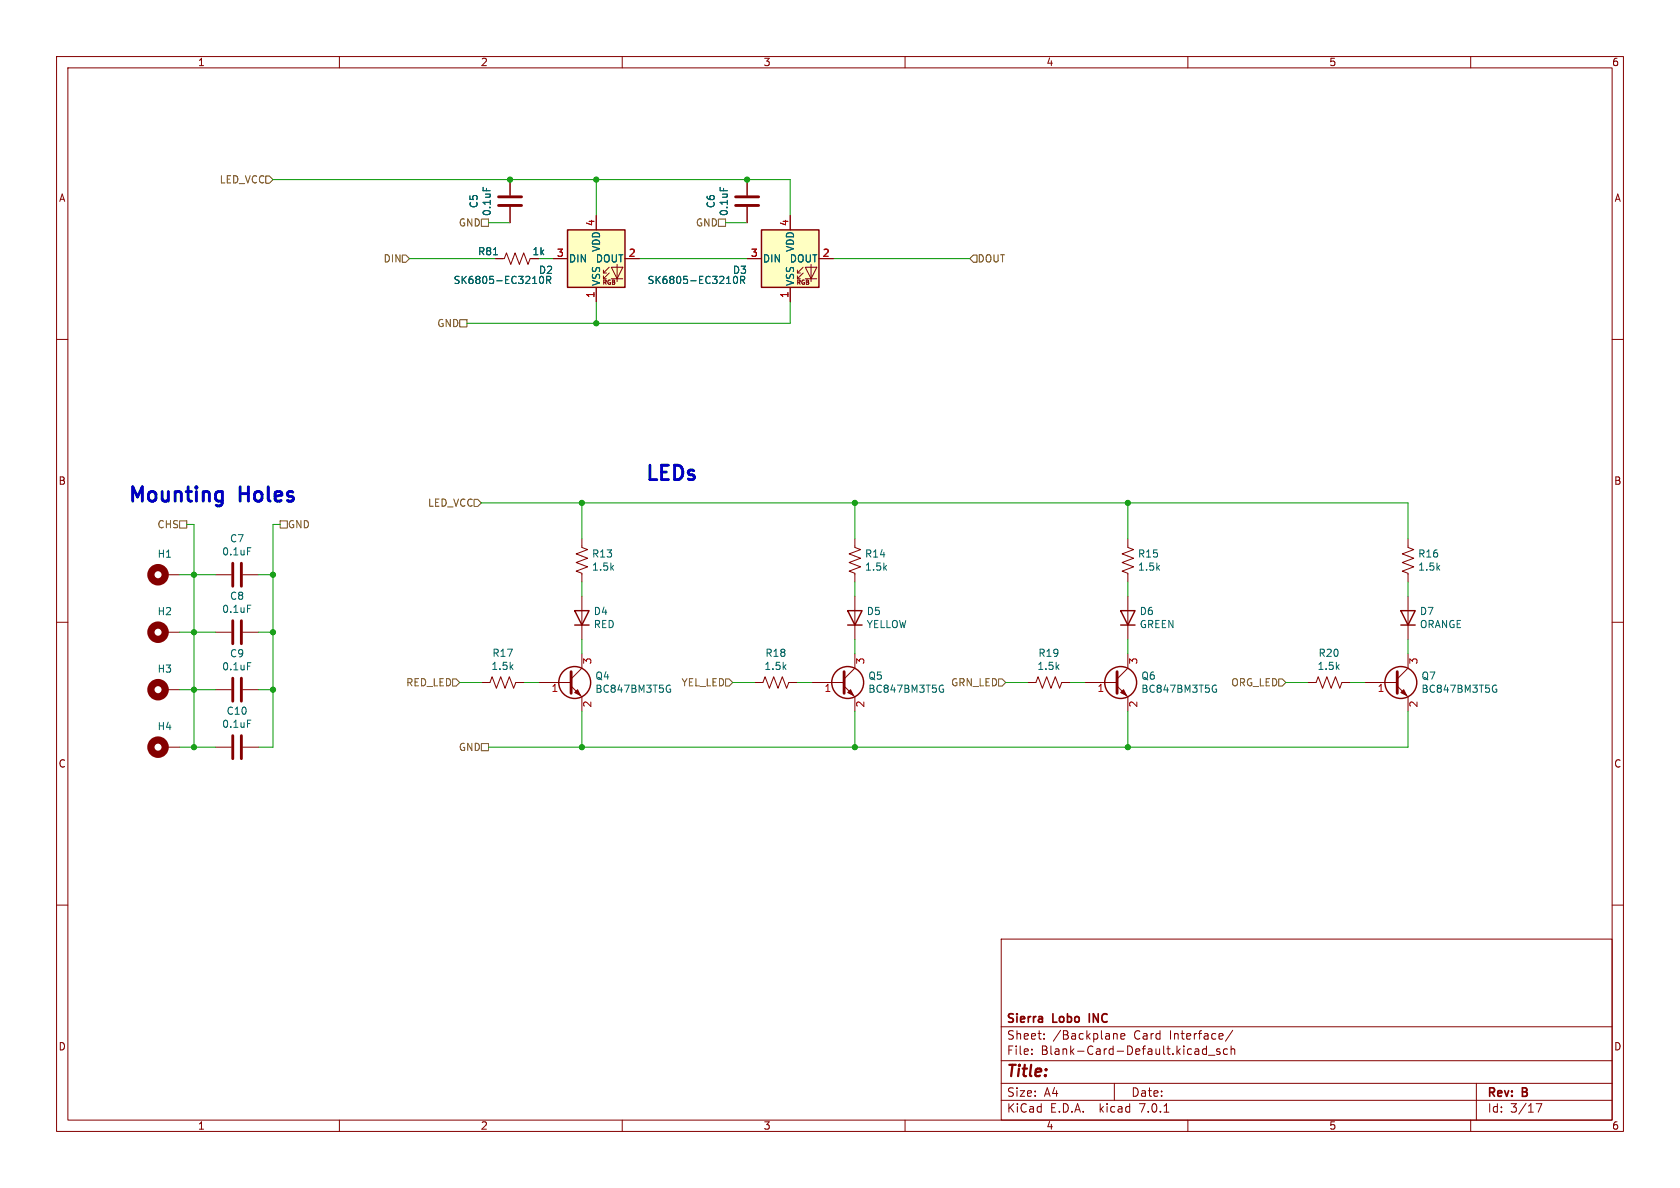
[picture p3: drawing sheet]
<svg xmlns="http://www.w3.org/2000/svg" width="297mm" height="210mm" viewBox="0 0 297 210" stroke-linecap="round" stroke-linejoin="round" font-family="sans-serif">
<g fill="none" stroke="#840000" stroke-width=".18">
<path d="M10 10h277v190h-277zM12 12h273v186h-273zM60 10v2M110 10v2M160 10v2M210 10v2M260 10v2M90.2 31.8v2.7M90.2 36.6v2.8M105.4 38.1v2.5M132.1 31.8v2.7M132.1 36.6v2.8"/>
<path d="M139.7 38.1v2.5M10 60h2M87.6 45.7h1.6l.3-1 .8 2 .8-2 .7 2 .8-2 .7 2 .4-1M97.8 45.7h2.5M105.4 50.8v2.5M106.7 49.3h.5M106.7 48.3h.5M107.7 48.3l-1 1v-.5M107.7 47.2l-1 1.1v-.5M108.1 47.2h2l-1 2.1zM108.1 49.3h2M109.1 46.7v3.1"/>
<path d="M110.5 45.7h2.5M132.1 45.7h2.5M139.7 50.8v2.5M141 49.3h.5M141 48.3h.5M142 48.3l-1 1v-.5M142 47.2l-1 1.1v-.5M142.4 47.2h2l-1 2.1zM142.4 49.3h2M143.4 46.7v3.1M144.8 45.7h2.5M285 60h2"/>
<path d="M102.9 95.3v1.5l1 .4-2 .7 2 .8-2 .7 2 .8-2 .8 1 .3v1.6M151.1 95.3v1.5l1 .4-2 .7 2 .8-2 .7 2 .8-2 .8 1 .3v1.6M199.4 95.3v1.5l1 .4-2 .7 2 .8-2 .7 2 .8-2 .8 1 .3v1.6M248.9 95.3v1.5l1 .4-2 .7 2 .8-2 .7 2 .8-2 .8 1 .3v1.6M10 110h2M29.2 111.8h2.5M29.2 101.6h2.5M38.1 111.8h2.8M38.1 101.6h2.8M42.9 111.8h2.8M42.9 101.6h2.8M102.9 105.4v7.6"/>
<path d="M102.9 115.6v2.5l-1.9 1.9M151.1 105.4v7.6M151.1 115.6v2.5l-1.9 1.9M199.4 115.6v2.5l-1.9 1.9M199.4 105.4v7.6M248.9 105.4v7.6M248.9 115.6v2.5l-1.9 1.9M285 110h2M29.2 121.9h2.5M29.2 132.1h2.5M38.1 121.9h2.8M38.1 132.1h2.8"/>
<path d="M42.9 121.9h2.8M42.9 132.1h2.8M85.1 120.7h1.5l.4-1.1 .8 2.1 .7-2.1 .8 2.1 .7-2.1 .8 2.1 .4-1h1.5M95.2 120.7h5.8M101 121.3l1.9 1.9v2.5M133.3 120.7h1.6l.4-1.1 .7 2.1 .8-2.1 .7 2.1 .8-2.1 .8 2.1 .3-1h1.6M143.5 120.7h5.7M149.2 121.3l1.9 1.9v2.5M181.6 120.7h1.5l.4-1.1 .8 2.1 .7-2.1 .8 2.1 .8-2.1 .7 2.1 .4-1h1.5M191.8 120.7h5.7M197.5 121.3l1.9 1.9v2.5M231.1 120.7h1.6l.3-1.1 .8 2.1 .8-2.1 .7 2.1 .8-2.1 .8 2.1 .3-1h1.6"/>
<path d="M241.3 120.7h5.7M247 121.3l1.9 1.9v2.5M10 160h2M285 160h2M177 166h108v32h-108zM60 198v2M110 198v2M160 198v2M177 194.5h108M177 191.5h108M177 187.5h108M177 181.5h108"/>
<path d="M182.4 186.3v.1M182.4 185.5v.1M184.6 183.6v.1M184.6 182.8v.1M197 191.5v3M197.1 182.7h.2l.2 .2v.8M198.1 183.2l.8-.1-.1-.3-.4-.1-.3 .2 .1 .7h.6M205.8 196.6h.8M210 198v2M213.3 184.9v1.5M213.3 185.5l-.4-.1-.3 .3v.4l.1 .2h.6M213.6 186.5h1.2"/>
<path d="M215.6 185.5l-.3-.1-.2 .2v.2l.5 .2v.3h-.5M217 185.5l-.4-.1-.3 .3v.4l.1 .2h.6M217.6 185.5l.3-.1 .3 .1 .1 .9M217.6 184.9v1.5M217.9 182.1l-1.3 2M260 198v2M261 191.5v6.5M271.6 195.1h1l-.7 1.5"/>
</g>
<g fill="none" stroke="#840000" stroke-width="1.3">
<circle cx="27.9" cy="111.8" r="1.27"/>
<circle cx="27.9" cy="101.6" r="1.27"/>
<circle cx="27.9" cy="121.9" r="1.27"/>
<circle cx="27.9" cy="132.1" r="1.27"/>
</g>
<g fill="none" stroke="#840000" stroke-width=".51">
<path d="M88.1 36.3h4.1M88.1 34.8h4.1M130 36.3h4.1M130 34.8h4.1M41.1 99.6v4M42.7 99.6v4M41.1 109.7v4.1M41.1 119.9v4.1M42.7 109.7v4.1M42.7 119.9v4.1M101 118.7v3.9M149.2 118.7v3.9"/>
<path d="M197.5 118.7v3.9M247 118.7v3.9M41.1 130v4.1M42.7 130v4.1"/>
</g>
<g fill="none" stroke="#006464" stroke-width=".18">
<path d="M85.4 33.1v.6M127.3 33.1v.6M95.4 49.1v.5l.1 .4 .2 .1 .3-.2v-.8M96.6 48.8v1.3M96.9 49.5l.5 .6M97.4 49.1l-.2 .4h-.6M129.7 49.1v.5l.1 .4 .2 .1 .3-.2v-.8M130.9 48.8v1.3M131.2 49.5l.5 .6M131.7 49.1l-.2 .4h-.6M43.8 96.8h.6M43.8 117.1h.6"/>
<path d="M43.8 107h.6M43.8 127.3h.6M118 121.2h.5M118.3 121.8h.3v.5l-.3 .1-.3-.1M166.3 121.2h.5M166.6 121.8h.2v.5l-.2 .1-.3-.1M214.5 121.2h.5M214.8 121.8h.3v.5l-.3 .1-.3-.1M264.1 121.2h.4M264.4 121.8h.2v.5l-.2 .1-.3-.1"/>
</g>
<g fill="#840000" stroke="#840000" stroke-width=".18">
<path d="M198.1 122.4l.5-.5 .5 1z"/>
<path d="M247.6 122.4l.6-.5 .5 1z"/>
<path d="M150.4 121.9l.5 1-1-.5z"/>
<path d="M101.6 122.4l.5-.5 .5 1z"/>
</g>
<g fill="none" stroke="#840000" stroke-width=".25">
<path d="M100.3 40.6h10.2v10.2h-10.2zM134.6 40.6h10.2v10.2h-10.2zM101.6 108h2.5l-1.2 2.5zM101.6 110.5h2.5M149.9 108h2.5l-1.3 2.5zM149.9 110.5h2.5M198.1 108h2.6l-1.3 2.5zM198.1 110.5h2.6M247.6 108h2.6l-1.3 2.5zM247.6 110.5h2.6"/>
<circle cx="101.6" cy="120.6" r="2.82"/>
<circle cx="149.9" cy="120.6" r="2.82"/>
<circle cx="198.1" cy="120.6" r="2.82"/>
<circle cx="247.6" cy="120.6" r="2.82"/>
</g>
<g fill="#ffffc2" stroke="#ffffc2" stroke-width=".18">
<path d="M134.6 40.6h10.2v10.2h-10.2z"/>
<path d="M100.3 40.6h10.2v10.2h-10.2z"/>
</g>
<g fill="none" stroke="#725600" stroke-width=".18">
<path d="M47 31.1h.6l.7 .7-.7 .6h-.6zM85.1 38.7h1.3v1.3h-1.3zM127 38.7h1.3v1.3h-1.3zM71.1 45.1h.7l.6 .6-.6 .7h-.7zM81.3 56.5h1.2v1.3h-1.2zM172.1 45.1h.6v1.3h-.6l-.7-.7zM31.7 92.1h1.3v1.2h-1.3zM49.5 92.1h1.3v1.2h-1.3zM83.8 88.3h.7l.6 .6-.6 .6h-.7zM80 120h.6l.7 .7-.7 .6h-.6zM85.1 131.4h1.3v1.3h-1.3zM128.3 120h.6l.6 .7-.6 .6h-.6z"/>
<path d="M176.5 120h.7l.6 .7-.6 .6h-.7zM226.1 120h.6l.6 .7-.6 .6h-.6z"/>
</g>
<g fill="none" stroke="#009600" stroke-width=".18">
<path d="M48.3 31.8h91.4v6.3M86.4 39.4h3.8M105.4 31.8v6.3M128.3 39.4h3.8M72.4 45.7h15.2M95.2 45.7h2.6M105.4 53.3v3.9M113 45.7h19.1M139.7 53.3v3.9h-57.2M147.3 45.7h24.1M33 92.7h1.3v39.4M49.5 92.7h-1.2v39.4h-2.6"/>
<path d="M85.1 88.9h163.8v6.4M102.9 88.9v6.4M151.1 88.9v6.4M199.4 88.9v6.4M31.7 111.8h6.4M31.7 101.6h6.4M45.7 111.8h2.6M45.7 101.6h2.6M102.9 102.9v2.5M102.9 113v2.6M151.1 102.9v2.5M151.1 113v2.6"/>
<path d="M199.4 102.9v2.5M199.4 113v2.6M248.9 102.9v2.5M248.9 113v2.6M31.7 132.1h6.4M31.7 121.9h6.4M45.7 121.9h2.6M81.3 120.7h3.8M92.7 120.7h2.5M102.9 125.7v6.4M129.5 120.7h3.8M141 120.7h2.5"/>
<path d="M151.1 125.7v6.4M177.8 120.7h3.8M189.2 120.7h2.6M199.4 125.7v6.4M227.3 120.7h3.8M238.8 120.7h2.5M248.9 125.7v6.4h-162.5"/>
</g>
<g fill="#009600" stroke="#009600" stroke-width=".18">
<circle cx="34.3" cy="111.8" r=".46"/>
<circle cx="34.3" cy="101.6" r=".46"/>
<circle cx="34.3" cy="132.1" r=".46"/>
<circle cx="34.3" cy="121.9" r=".46"/>
<circle cx="48.3" cy="101.6" r=".46"/>
<circle cx="48.3" cy="111.8" r=".46"/>
<circle cx="48.3" cy="121.9" r=".46"/>
<circle cx="151.1" cy="88.9" r=".46"/>
<circle cx="199.4" cy="88.9" r=".46"/>
<circle cx="105.4" cy="57.2" r=".46"/>
<circle cx="102.9" cy="88.9" r=".46"/>
<circle cx="151.1" cy="132.1" r=".46"/>
<circle cx="199.4" cy="132.1" r=".46"/>
<circle cx="102.9" cy="132.1" r=".46"/>
<circle cx="105.4" cy="31.8" r=".46"/>
<circle cx="90.2" cy="31.8" r=".46"/>
<circle cx="132.1" cy="31.8" r=".46"/>
</g>
<g font-size="3.5" fill="#0000c2">
<text x="22.9" y="88.9">Mounting</text>
<text x="42.6" y="88.9">Holes</text>
<text x="114.3" y="85.1">LEDs</text>
</g>
<text font-size="2.8" fill="#840000" x="178" y="190.8">Title:</text>
<g font-size="2.1" fill="#840000">
<text x="178" y="183.9">Sheet:</text>
<text x="178" y="181.1">Sierra</text>
<text x="186.2" y="183.9">/Backplane</text>
<text x="186.2" y="181.1">Lobo</text>
<text x="193.1" y="181.1">INC</text>
<text x="200.4" y="183.9">Card</text>
<text x="206.8" y="183.9">Interface/</text>
<text x="178" y="186.6">File:</text>
<text x="184" y="186.6">Blank-Card-Default.kicad_sch</text>
<text x="178" y="196.8">KiCad</text>
<text x="178" y="194">Size:</text>
<text x="184.6" y="194">A4</text>
<text x="185.7" y="196.8">E.D.A.</text>
<text x="194.4" y="196.8">kicad</text>
<text x="200" y="194">Date:</text>
<text x="201.5" y="196.8">7.0.1</text>
<text x="263" y="194.2">Rev:</text>
<text x="263" y="196.8">Id:</text>
<text x="267" y="196.8">3/17</text>
<text x="269.2" y="194.2">B</text>
</g>
<g font-size="1.8" fill="#840000">
<text x="35" y="11.8">1</text>
<text x="85" y="11.8">2</text>
<text x="135" y="11.8">3</text>
<text x="185" y="11.8">4</text>
<text x="235" y="11.8">5</text>
<text x="285" y="11.8">6</text>
<text x="10.4" y="35.8">A</text>
<text x="285.4" y="35.8">A</text>
<text x="94.1" y="45.3">1k</text>
<text x="10.3" y="85.8">B</text>
<text x="285.3" y="85.8">B</text>
<text x="10.3" y="135.8">C</text>
<text x="285.3" y="135.8">C</text>
<text x="10.3" y="185.8">D</text>
<text x="285.3" y="185.8">D</text>
<text x="35" y="199.8">1</text>
<text x="85" y="199.8">2</text>
<text x="135" y="199.8">3</text>
<text x="185" y="199.8">4</text>
<text x="235" y="199.8">5</text>
<text x="285" y="199.8">6</text>
</g>
<g font-size="1.8" fill="#725600">
<text x="38.7" y="32.6">LED_VCC</text>
<text x="81" y="40.2">GND</text>
<text x="122.9" y="40.2">GND</text>
<text x="67.7" y="46.5">DIN</text>
<text x="172.8" y="46.5">DOUT</text>
<text x="77.2" y="58">GND</text>
<text x="75.5" y="89.7">LED_VCC</text>
<text x="27.7" y="93.5">CHS</text>
<text x="50.9" y="93.5">GND</text>
<text x="71.7" y="121.5">RED_LED</text>
<text x="120.4" y="121.5">YEL_LED</text>
<text x="168" y="121.5">GRN_LED</text>
<text x="217.5" y="121.5">ORG_LED</text>
<text x="81" y="132.9">GND</text>
</g>
<g font-size="1.8" fill="#006464">
<text x="84.6" y="36.9" transform="rotate(-90 84.6 36.9)">C5</text>
<text x="86.9" y="38.3" transform="rotate(-90 86.9 38.3)">0.1uF</text>
<text x="126.5" y="36.9" transform="rotate(-90 126.5 36.9)">C6</text>
<text x="128.8" y="38.3" transform="rotate(-90 128.8 38.3)">0.1uF</text>
<text x="84.5" y="45.3">R81</text>
<text x="100.6" y="46.5">DIN</text>
<text x="105.2" y="46.5">DOUT</text>
<text x="106.2" y="44.6" transform="rotate(-90 106.2 44.6)">VDD</text>
<text x="134.9" y="46.5">DIN</text>
<text x="139.5" y="46.5">DOUT</text>
<text x="140.5" y="44.6" transform="rotate(-90 140.5 44.6)">VDD</text>
<text x="80.1" y="50.4">SK6805-EC3210R</text>
<text x="95.2" y="48.6">D2</text>
<text x="106.2" y="50.5" transform="rotate(-90 106.2 50.5)">VSS</text>
<text x="114.4" y="50.4">SK6805-EC3210R</text>
<text x="129.5" y="48.6">D3</text>
<text x="140.5" y="50.5" transform="rotate(-90 140.5 50.5)">VSS</text>
<text x="27.8" y="98.7">H1</text>
<text x="39.2" y="98.3">0.1uF</text>
<text x="40.6" y="96">C7</text>
<text x="104.6" y="98.7">R13</text>
<text x="104.6" y="101">1.5k</text>
<text x="152.9" y="98.7">R14</text>
<text x="152.9" y="101">1.5k</text>
<text x="201.1" y="98.7">R15</text>
<text x="201.1" y="101">1.5k</text>
<text x="250.7" y="98.7">R16</text>
<text x="250.7" y="101">1.5k</text>
<text x="40.6" y="106.2">C8</text>
<text x="27.8" y="108.9">H2</text>
<text x="39.2" y="108.5">0.1uF</text>
<text x="104.9" y="108.9">D4</text>
<text x="104.9" y="111.2">RED</text>
<text x="153.2" y="108.9">D5</text>
<text x="153.2" y="111.2">YELLOW</text>
<text x="201.4" y="108.9">D6</text>
<text x="201.4" y="111.2">GREEN</text>
<text x="251" y="108.9">D7</text>
<text x="251" y="111.2">ORANGE</text>
<text x="27.8" y="119.1">H3</text>
<text x="39.2" y="118.7">0.1uF</text>
<text x="40.6" y="116.3">C9</text>
<text x="86.8" y="118.6">1.5k</text>
<text x="87" y="116.3">R17</text>
<text x="135.1" y="118.6">1.5k</text>
<text x="135.3" y="116.3">R18</text>
<text x="183.3" y="118.6">1.5k</text>
<text x="183.5" y="116.3">R19</text>
<text x="232.9" y="118.6">1.5k</text>
<text x="233" y="116.3">R20</text>
<text x="105.2" y="120.3">Q4</text>
<text x="105.2" y="122.6">BC847BM3T5G</text>
<text x="153.4" y="120.3">Q5</text>
<text x="153.4" y="122.6">BC847BM3T5G</text>
<text x="201.7" y="120.3">Q6</text>
<text x="201.7" y="122.6">BC847BM3T5G</text>
<text x="251.2" y="120.3">Q7</text>
<text x="251.2" y="122.6">BC847BM3T5G</text>
<text x="27.8" y="129.2">H4</text>
<text x="39.2" y="128.8">0.1uF</text>
<text x="40" y="126.5">C10</text>
</g>
<g font-size="1.8" fill="#a90000">
<text x="105.2" y="40" transform="rotate(-90 105.2 40)">4</text>
<text x="139.4" y="40" transform="rotate(-90 139.4 40)">4</text>
<text x="98.4" y="45.5">3</text>
<text x="111.1" y="45.5">2</text>
<text x="132.7" y="45.5">3</text>
<text x="145.4" y="45.5">2</text>
<text x="105.2" y="52.7" transform="rotate(-90 105.2 52.7)">1</text>
<text x="139.4" y="52.7" transform="rotate(-90 139.4 52.7)">1</text>
<text x="104.8" y="117.5" transform="rotate(-90 104.8 117.5)">3</text>
<text x="153" y="117.5" transform="rotate(-90 153 117.5)">3</text>
<text x="201.3" y="117.5" transform="rotate(-90 201.3 117.5)">3</text>
<text x="250.8" y="117.5" transform="rotate(-90 250.8 117.5)">3</text>
<text x="97.4" y="122.6">1</text>
<text x="104.8" y="125.1" transform="rotate(-90 104.8 125.1)">2</text>
<text x="145.7" y="122.6">1</text>
<text x="153" y="125.1" transform="rotate(-90 153 125.1)">2</text>
<text x="194" y="122.6">1</text>
<text x="201.3" y="125.1" transform="rotate(-90 201.3 125.1)">2</text>
<text x="243.5" y="122.6">1</text>
<text x="250.8" y="125.1" transform="rotate(-90 250.8 125.1)">2</text>
</g>
<g font-size="1.1" fill="#840000">
<text x="106.4" y="50.5">RGB</text>
<text x="140.7" y="50.5">RGB</text>
</g>
</svg>
